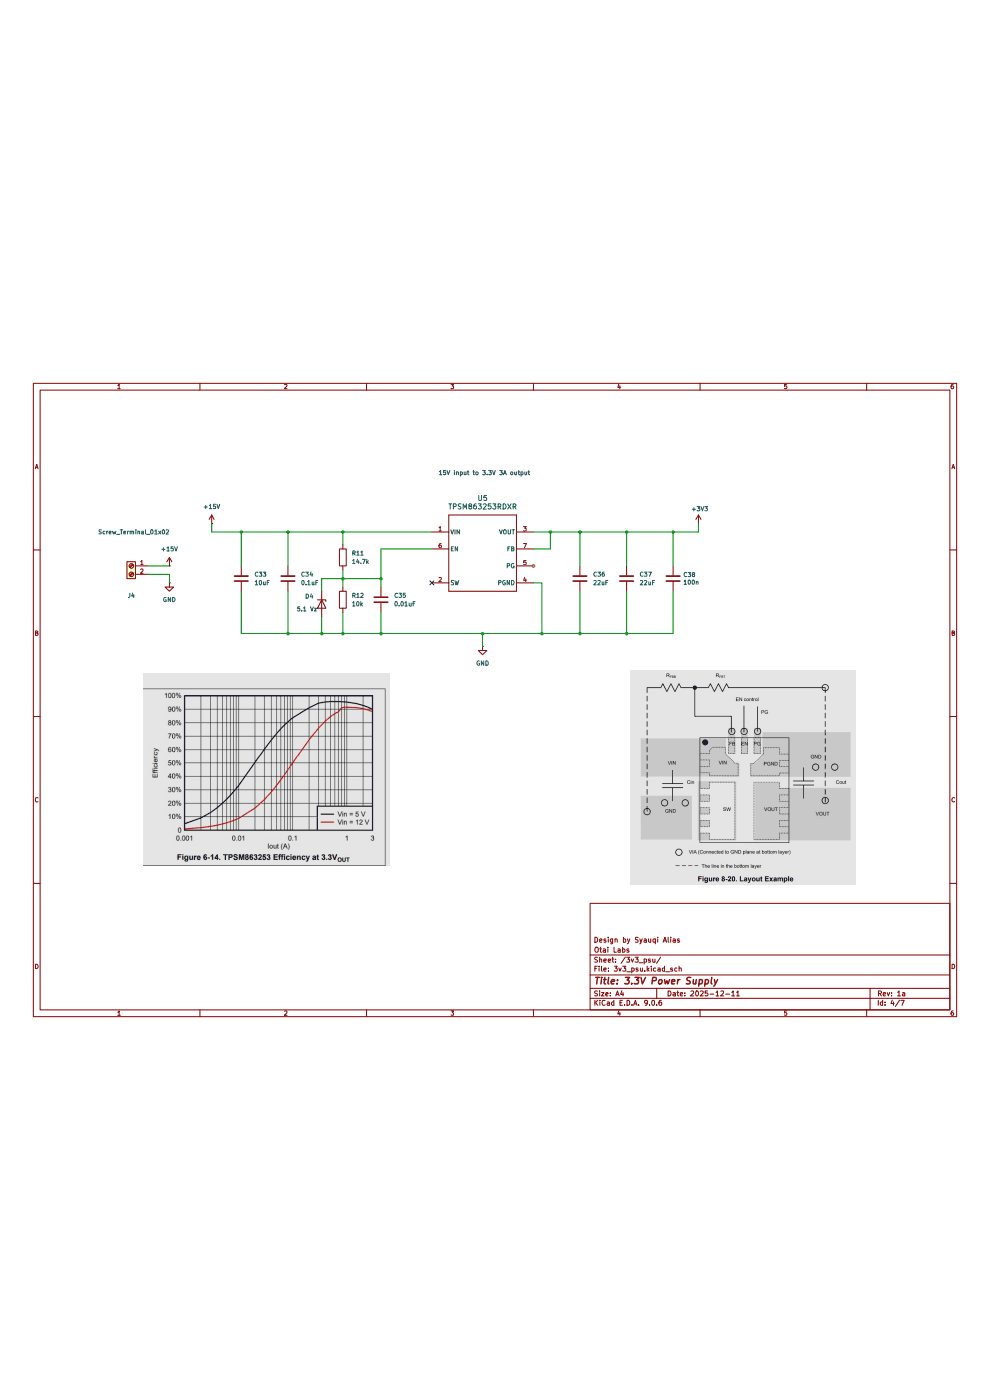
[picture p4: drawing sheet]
(kicad_sch
 (version 20250114)
 (generator "eeschema")
 (generator_version "9.0")
 (paper "A4")
 (title_block
  (title "3.3V Power Supply")
  (date "2025-12-11")
  (rev "1a")
  (company "Otai Labs")
  (comment 1 "Design by Syauqi Alias"))
 (lib_symbols
  (symbol "Connector:Screw_Terminal_01x02"
   (pin_names
    (offset 1.016) (hide yes)) (exclude_from_sim no) (in_bom yes) (on_board yes)
   (property "Reference" "J" (at 0 2.54 0) (effects (font (size 1.27 1.27))))
   (property "Value" "Screw_Terminal_01x02" (at 0 -5.08 0) (effects (font (size 1.27 1.27))))
   (property "Footprint" "" (at 0 0 0) (effects (font (size 1.27 1.27)) (hide yes)))
   (property "Datasheet" "~" (at 0 0 0) (effects (font (size 1.27 1.27)) (hide yes)))
   (property "Description" "Generic screw terminal, single row, 01x02, script generated (kicad-library-utils/schlib/autogen/connector/)" (at 0 0 0) (effects (font (size 1.27 1.27)) (hide yes)))
   (symbol "Screw_Terminal_01x02_1_1"
    (rectangle (start -1.27 1.27) (end 1.27 -3.81) (stroke (width 0.254) (type default)) (fill (type background)))
    (polyline (pts (xy -0.5334 0.3302) (xy 0.3302 -0.508)) (stroke (width 0.1524) (type default)) (fill (type none)))
    (polyline (pts (xy -0.5334 -2.2098) (xy 0.3302 -3.048)) (stroke (width 0.1524) (type default)) (fill (type none)))
    (polyline (pts (xy -0.3556 0.508) (xy 0.508 -0.3302)) (stroke (width 0.1524) (type default)) (fill (type none)))
    (polyline (pts (xy -0.3556 -2.032) (xy 0.508 -2.8702)) (stroke (width 0.1524) (type default)) (fill (type none)))
    (circle (center 0 0) (radius 0.635) (stroke (width 0.1524) (type default)) (fill (type none)))
    (circle (center 0 -2.54) (radius 0.635) (stroke (width 0.1524) (type default)) (fill (type none)))
    (pin passive line (at -5.08 0 0) (length 3.81) (name "Pin_1" (effects (font (size 1.27 1.27)))) (number "1" (effects (font (size 1.27 1.27)))))
    (pin passive line (at -5.08 -2.54 0) (length 3.81) (name "Pin_2" (effects (font (size 1.27 1.27)))) (number "2" (effects (font (size 1.27 1.27))))))
   (embedded_fonts no))
  (symbol "Device:C"
   (pin_numbers (hide yes))
   (pin_names
    (offset 0.254)) (exclude_from_sim no) (in_bom yes) (on_board yes)
   (property "Reference" "C" (at 0.635 2.54 0) (effects (font (size 1.27 1.27)) (justify left)))
   (property "Value" "C" (at 0.635 -2.54 0) (effects (font (size 1.27 1.27)) (justify left)))
   (property "Footprint" "" (at 0.9652 -3.81 0) (effects (font (size 1.27 1.27)) (hide yes)))
   (property "Datasheet" "~" (at 0 0 0) (effects (font (size 1.27 1.27)) (hide yes)))
   (property "Description" "Unpolarized capacitor" (at 0 0 0) (effects (font (size 1.27 1.27)) (hide yes)))
   (symbol "C_0_1"
    (polyline (pts (xy -2.032 0.762) (xy 2.032 0.762)) (stroke (width 0.508) (type default)) (fill (type none)))
    (polyline (pts (xy -2.032 -0.762) (xy 2.032 -0.762)) (stroke (width 0.508) (type default)) (fill (type none))))
   (symbol "C_1_1"
    (pin passive line (at 0 3.81 270) (length 2.794) (name "~" (effects (font (size 1.27 1.27)))) (number "1" (effects (font (size 1.27 1.27)))))
    (pin passive line (at 0 -3.81 90) (length 2.794) (name "~" (effects (font (size 1.27 1.27)))) (number "2" (effects (font (size 1.27 1.27))))))
   (embedded_fonts no))
  (symbol "Device:D_Zener"
   (pin_numbers (hide yes))
   (pin_names
    (offset 1.016) (hide yes)) (exclude_from_sim no) (in_bom yes) (on_board yes)
   (property "Reference" "D" (at 0 2.54 0) (effects (font (size 1.27 1.27))))
   (property "Value" "D_Zener" (at 0 -2.54 0) (effects (font (size 1.27 1.27))))
   (property "Footprint" "" (at 0 0 0) (effects (font (size 1.27 1.27)) (hide yes)))
   (property "Datasheet" "~" (at 0 0 0) (effects (font (size 1.27 1.27)) (hide yes)))
   (property "Description" "Zener diode" (at 0 0 0) (effects (font (size 1.27 1.27)) (hide yes)))
   (symbol "D_Zener_0_1"
    (polyline (pts (xy -1.27 -1.27) (xy -1.27 1.27) (xy -0.762 1.27)) (stroke (width 0.254) (type default)) (fill (type none)))
    (polyline (pts (xy 1.27 0) (xy -1.27 0)) (stroke (width 0) (type default)) (fill (type none)))
    (polyline (pts (xy 1.27 -1.27) (xy 1.27 1.27) (xy -1.27 0) (xy 1.27 -1.27)) (stroke (width 0.254) (type default)) (fill (type none))))
   (symbol "D_Zener_1_1"
    (pin passive line (at -3.81 0 0) (length 2.54) (name "K" (effects (font (size 1.27 1.27)))) (number "1" (effects (font (size 1.27 1.27)))))
    (pin passive line (at 3.81 0 180) (length 2.54) (name "A" (effects (font (size 1.27 1.27)))) (number "2" (effects (font (size 1.27 1.27))))))
   (embedded_fonts no))
  (symbol "Device:R"
   (pin_numbers (hide yes))
   (pin_names
    (offset 0)) (exclude_from_sim no) (in_bom yes) (on_board yes)
   (property "Reference" "R" (at 2.032 0 90) (effects (font (size 1.27 1.27))))
   (property "Value" "R" (at 0 0 90) (effects (font (size 1.27 1.27))))
   (property "Footprint" "" (at -1.778 0 90) (effects (font (size 1.27 1.27)) (hide yes)))
   (property "Datasheet" "~" (at 0 0 0) (effects (font (size 1.27 1.27)) (hide yes)))
   (property "Description" "Resistor" (at 0 0 0) (effects (font (size 1.27 1.27)) (hide yes)))
   (symbol "R_0_1"
    (rectangle (start -1.016 -2.54) (end 1.016 2.54) (stroke (width 0.254) (type default)) (fill (type none))))
   (symbol "R_1_1"
    (pin passive line (at 0 3.81 270) (length 1.27) (name "~" (effects (font (size 1.27 1.27)))) (number "1" (effects (font (size 1.27 1.27)))))
    (pin passive line (at 0 -3.81 90) (length 1.27) (name "~" (effects (font (size 1.27 1.27)))) (number "2" (effects (font (size 1.27 1.27))))))
   (embedded_fonts no))
  (symbol "TPSM863253:PTPSM863253RDXR"
   (pin_names
    (offset 0.254)) (exclude_from_sim no) (in_bom yes) (on_board yes)
   (property "Reference" "U" (at 0 2.54 0) (effects (font (size 1.524 1.524))))
   (property "Value" "PTPSM863253RDXR" (at 0 0 0) (effects (font (size 1.524 1.524))))
   (property "Footprint" "RDX0007A-MFG" (at 0 0 0) (effects (font (size 1.27 1.27)
    (italic yes)) (hide yes)))
   (property "Datasheet" "https://www.ti.com/lit/gpn/tpsm863253" (at 0 0 0) (effects (font (size 1.27 1.27)
    (italic yes)) (hide yes)))
   (property "Description" "" (at 0 0 0) (effects (font (size 1.27 1.27)) (hide yes)))
   (property "ki_locked" "" (at 0 0 0) (effects (font (size 1.27 1.27))))
   (symbol "PTPSM863253RDXR_0_1"
    (polyline (pts (xy 5.08 5.08) (xy 5.08 -17.78)) (stroke (width 0.2032) (type default)) (fill (type none)))
    (polyline (pts (xy 5.08 -17.78) (xy 25.4 -17.78)) (stroke (width 0.2032) (type default)) (fill (type none)))
    (polyline (pts (xy 25.4 5.08) (xy 5.08 5.08)) (stroke (width 0.2032) (type default)) (fill (type none)))
    (polyline (pts (xy 25.4 -17.78) (xy 25.4 5.08)) (stroke (width 0.2032) (type default)) (fill (type none)))
    (pin power_in line (at 0 0 0) (length 5.08) (name "VIN" (effects (font (size 1.27 1.27)))) (number "1" (effects (font (size 1.27 1.27)))))
    (pin input line (at 0 -5.08 0) (length 5.08) (name "EN" (effects (font (size 1.27 1.27)))) (number "6" (effects (font (size 1.27 1.27)))))
    (pin unspecified line (at 0 -15.24 0) (length 5.08) (name "SW" (effects (font (size 1.27 1.27)))) (number "2" (effects (font (size 1.27 1.27)))))
    (pin power_in line (at 30.48 0 180) (length 5.08) (hide yes) (name "VOUT" (effects (font (size 1.27 1.27)))) (number "14" (effects (font (size 1.27 1.27)))))
    (pin power_in line (at 30.48 0 180) (length 5.08) (hide yes) (name "VOUT" (effects (font (size 1.27 1.27)))) (number "15" (effects (font (size 1.27 1.27)))))
    (pin power_in line (at 30.48 0 180) (length 5.08) (hide yes) (name "VOUT" (effects (font (size 1.27 1.27)))) (number "16" (effects (font (size 1.27 1.27)))))
    (pin power_in line (at 30.48 0 180) (length 5.08) (hide yes) (name "VOUT" (effects (font (size 1.27 1.27)))) (number "17" (effects (font (size 1.27 1.27)))))
    (pin power_in line (at 30.48 0 180) (length 5.08) (hide yes) (name "VOUT" (effects (font (size 1.27 1.27)))) (number "18" (effects (font (size 1.27 1.27)))))
    (pin power_in line (at 30.48 0 180) (length 5.08) (hide yes) (name "VOUT" (effects (font (size 1.27 1.27)))) (number "19" (effects (font (size 1.27 1.27)))))
    (pin power_in line (at 30.48 0 180) (length 5.08) (name "VOUT" (effects (font (size 1.27 1.27)))) (number "3" (effects (font (size 1.27 1.27)))))
    (pin unspecified line (at 30.48 -5.08 180) (length 5.08) (name "FB" (effects (font (size 1.27 1.27)))) (number "7" (effects (font (size 1.27 1.27)))))
    (pin open_collector line (at 30.48 -10.16 180) (length 5.08) (name "PG" (effects (font (size 1.27 1.27)))) (number "5" (effects (font (size 1.27 1.27)))))
    (pin power_in line (at 30.48 -15.24 180) (length 5.08) (name "PGND" (effects (font (size 1.27 1.27)))) (number "4" (effects (font (size 1.27 1.27))))))
   (embedded_fonts no))
  (symbol "power:+15V"
   (power)
   (pin_numbers (hide yes))
   (pin_names
    (offset 0) (hide yes)) (exclude_from_sim no) (in_bom yes) (on_board yes)
   (property "Reference" "#PWR" (at 0 -3.81 0) (effects (font (size 1.27 1.27)) (hide yes)))
   (property "Value" "+15V" (at 0 3.556 0) (effects (font (size 1.27 1.27))))
   (property "Footprint" "" (at 0 0 0) (effects (font (size 1.27 1.27)) (hide yes)))
   (property "Datasheet" "" (at 0 0 0) (effects (font (size 1.27 1.27)) (hide yes)))
   (property "Description" "Power symbol creates a global label with name \"+15V\"" (at 0 0 0) (effects (font (size 1.27 1.27)) (hide yes)))
   (symbol "+15V_0_1"
    (polyline (pts (xy -0.762 1.27) (xy 0 2.54)) (stroke (width 0) (type default)) (fill (type none)))
    (polyline (pts (xy 0 2.54) (xy 0.762 1.27)) (stroke (width 0) (type default)) (fill (type none)))
    (polyline (pts (xy 0 0) (xy 0 2.54)) (stroke (width 0) (type default)) (fill (type none))))
   (symbol "+15V_1_1"
    (pin power_in line (at 0 0 90) (length 0) (name "~" (effects (font (size 1.27 1.27)))) (number "1" (effects (font (size 1.27 1.27))))))
   (embedded_fonts no))
  (symbol "power:+3V3"
   (power)
   (pin_names
    (offset 0)) (exclude_from_sim no) (in_bom yes) (on_board yes)
   (property "Reference" "#PWR" (at 0 -3.81 0) (effects (font (size 1.27 1.27)) (hide yes)))
   (property "Value" "+3V3" (at 0 3.556 0) (effects (font (size 1.27 1.27))))
   (property "Footprint" "" (at 0 0 0) (effects (font (size 1.27 1.27)) (hide yes)))
   (property "Datasheet" "" (at 0 0 0) (effects (font (size 1.27 1.27)) (hide yes)))
   (property "Description" "Power symbol creates a global label with name \"+3V3\"" (at 0 0 0) (effects (font (size 1.27 1.27)) (hide yes)))
   (symbol "+3V3_0_1"
    (polyline (pts (xy -0.762 1.27) (xy 0 2.54)) (stroke (width 0) (type default)) (fill (type none)))
    (polyline (pts (xy 0 2.54) (xy 0.762 1.27)) (stroke (width 0) (type default)) (fill (type none)))
    (polyline (pts (xy 0 0) (xy 0 2.54)) (stroke (width 0) (type default)) (fill (type none))))
   (symbol "+3V3_1_1"
    (pin power_in line (at 0 0 90) (length 0) (hide yes) (name "+3V3" (effects (font (size 1.27 1.27)))) (number "1" (effects (font (size 1.27 1.27))))))
   (embedded_fonts no))
  (symbol "power:GND"
   (power)
   (pin_numbers (hide yes))
   (pin_names
    (offset 0) (hide yes)) (exclude_from_sim no) (in_bom yes) (on_board yes)
   (property "Reference" "#PWR" (at 0 -6.35 0) (effects (font (size 1.27 1.27)) (hide yes)))
   (property "Value" "GND" (at 0 -3.81 0) (effects (font (size 1.27 1.27))))
   (property "Footprint" "" (at 0 0 0) (effects (font (size 1.27 1.27)) (hide yes)))
   (property "Datasheet" "" (at 0 0 0) (effects (font (size 1.27 1.27)) (hide yes)))
   (property "Description" "Power symbol creates a global label with name \"GND\" , ground" (at 0 0 0) (effects (font (size 1.27 1.27)) (hide yes)))
   (symbol "GND_0_1"
    (polyline (pts (xy 0 0) (xy 0 -1.27) (xy 1.27 -1.27) (xy 0 -2.54) (xy -1.27 -1.27) (xy 0 -1.27)) (stroke (width 0) (type default)) (fill (type none))))
   (symbol "GND_1_1"
    (pin power_in line (at 0 0 270) (length 0) (name "~" (effects (font (size 1.27 1.27)))) (number "1" (effects (font (size 1.27 1.27))))))
   (embedded_fonts no)))
 (text "15V input to 3.3V 3A output"
  (exclude_from_sim no)
  (at 145.288 37.084 0)
  (effects (font (size 1.27 1.27))))
 (junction
  (at 162.56 85.09)
  (diameter 0)
  (color 0 0 0 0))
 (junction
  (at 187.96 54.61)
  (diameter 0)
  (color 0 0 0 0))
 (junction
  (at 173.99 54.61)
  (diameter 0)
  (color 0 0 0 0))
 (junction
  (at 201.93 54.61)
  (diameter 0)
  (color 0 0 0 0))
 (junction
  (at 114.3 85.09)
  (diameter 0)
  (color 0 0 0 0))
 (junction
  (at 165.1 54.61)
  (diameter 0)
  (color 0 0 0 0))
 (junction
  (at 102.87 85.09)
  (diameter 0)
  (color 0 0 0 0))
 (junction
  (at 86.36 85.09)
  (diameter 0)
  (color 0 0 0 0))
 (junction
  (at 102.87 68.58)
  (diameter 0)
  (color 0 0 0 0))
 (junction
  (at 144.78 85.09)
  (diameter 0)
  (color 0 0 0 0))
 (junction
  (at 173.99 85.09)
  (diameter 0)
  (color 0 0 0 0))
 (junction
  (at 114.3 68.58)
  (diameter 0)
  (color 0 0 0 0))
 (junction
  (at 86.36 54.61)
  (diameter 0)
  (color 0 0 0 0))
 (junction
  (at 72.39 54.61)
  (diameter 0)
  (color 0 0 0 0))
 (junction
  (at 96.52 85.09)
  (diameter 0)
  (color 0 0 0 0))
 (junction
  (at 102.87 54.61)
  (diameter 0)
  (color 0 0 0 0))
 (junction
  (at 187.96 85.09)
  (diameter 0)
  (color 0 0 0 0))
 (no_connect
  (at 129.54 69.85))
 (wire
  (pts (xy 114.3 78.74) (xy 114.3 85.09))
  (stroke (width 0) (type default)))
 (wire
  (pts (xy 63.5 52.07) (xy 63.5 54.61))
  (stroke (width 0) (type default)))
 (wire
  (pts (xy 96.52 85.09) (xy 102.87 85.09))
  (stroke (width 0) (type default)))
 (wire
  (pts (xy 72.39 64.77) (xy 72.39 54.61))
  (stroke (width 0) (type default)))
 (wire
  (pts (xy 102.87 54.61) (xy 129.54 54.61))
  (stroke (width 0) (type default)))
 (wire
  (pts (xy 86.36 72.39) (xy 86.36 85.09))
  (stroke (width 0) (type default)))
 (wire
  (pts (xy 102.87 66.04) (xy 102.87 68.58))
  (stroke (width 0) (type default)))
 (wire
  (pts (xy 102.87 68.58) (xy 102.87 71.12))
  (stroke (width 0) (type default)))
 (wire
  (pts (xy 187.96 85.09) (xy 201.93 85.09))
  (stroke (width 0) (type default)))
 (wire
  (pts (xy 50.8 64.77) (xy 44.45 64.77))
  (stroke (width 0) (type default)))
 (wire
  (pts (xy 102.87 85.09) (xy 114.3 85.09))
  (stroke (width 0) (type default)))
 (wire
  (pts (xy 160.02 69.85) (xy 162.56 69.85))
  (stroke (width 0) (type default)))
 (wire
  (pts (xy 201.93 54.61) (xy 201.93 64.77))
  (stroke (width 0) (type default)))
 (wire
  (pts (xy 96.52 72.39) (xy 96.52 68.58))
  (stroke (width 0) (type default)))
 (wire
  (pts (xy 173.99 72.39) (xy 173.99 85.09))
  (stroke (width 0) (type default)))
 (wire
  (pts (xy 114.3 71.12) (xy 114.3 68.58))
  (stroke (width 0) (type default)))
 (wire
  (pts (xy 114.3 68.58) (xy 102.87 68.58))
  (stroke (width 0) (type default)))
 (wire
  (pts (xy 173.99 54.61) (xy 173.99 64.77))
  (stroke (width 0) (type default)))
 (wire
  (pts (xy 160.02 59.69) (xy 165.1 59.69))
  (stroke (width 0) (type default)))
 (wire
  (pts (xy 162.56 69.85) (xy 162.56 85.09))
  (stroke (width 0) (type default)))
 (wire
  (pts (xy 50.8 69.85) (xy 50.8 67.31))
  (stroke (width 0) (type default)))
 (wire
  (pts (xy 144.78 85.09) (xy 162.56 85.09))
  (stroke (width 0) (type default)))
 (wire
  (pts (xy 86.36 54.61) (xy 86.36 64.77))
  (stroke (width 0) (type default)))
 (wire
  (pts (xy 72.39 85.09) (xy 86.36 85.09))
  (stroke (width 0) (type default)))
 (wire
  (pts (xy 72.39 54.61) (xy 86.36 54.61))
  (stroke (width 0) (type default)))
 (wire
  (pts (xy 187.96 54.61) (xy 187.96 64.77))
  (stroke (width 0) (type default)))
 (wire
  (pts (xy 102.87 54.61) (xy 102.87 58.42))
  (stroke (width 0) (type default)))
 (wire
  (pts (xy 63.5 54.61) (xy 72.39 54.61))
  (stroke (width 0) (type default)))
 (wire
  (pts (xy 86.36 54.61) (xy 102.87 54.61))
  (stroke (width 0) (type default)))
 (wire
  (pts (xy 201.93 54.61) (xy 209.55 54.61))
  (stroke (width 0) (type default)))
 (wire
  (pts (xy 102.87 78.74) (xy 102.87 85.09))
  (stroke (width 0) (type default)))
 (wire
  (pts (xy 144.78 85.09) (xy 144.78 88.9))
  (stroke (width 0) (type default)))
 (wire
  (pts (xy 209.55 52.07) (xy 209.55 54.61))
  (stroke (width 0) (type default)))
 (wire
  (pts (xy 114.3 85.09) (xy 144.78 85.09))
  (stroke (width 0) (type default)))
 (wire
  (pts (xy 86.36 85.09) (xy 96.52 85.09))
  (stroke (width 0) (type default)))
 (wire
  (pts (xy 72.39 72.39) (xy 72.39 85.09))
  (stroke (width 0) (type default)))
 (wire
  (pts (xy 201.93 85.09) (xy 201.93 72.39))
  (stroke (width 0) (type default)))
 (wire
  (pts (xy 165.1 59.69) (xy 165.1 54.61))
  (stroke (width 0) (type default)))
 (wire
  (pts (xy 50.8 67.31) (xy 44.45 67.31))
  (stroke (width 0) (type default)))
 (wire
  (pts (xy 165.1 54.61) (xy 173.99 54.61))
  (stroke (width 0) (type default)))
 (wire
  (pts (xy 96.52 68.58) (xy 102.87 68.58))
  (stroke (width 0) (type default)))
 (wire
  (pts (xy 96.52 80.01) (xy 96.52 85.09))
  (stroke (width 0) (type default)))
 (wire
  (pts (xy 114.3 68.58) (xy 114.3 59.69))
  (stroke (width 0) (type default)))
 (wire
  (pts (xy 114.3 59.69) (xy 129.54 59.69))
  (stroke (width 0) (type default)))
 (wire
  (pts (xy 160.02 54.61) (xy 165.1 54.61))
  (stroke (width 0) (type default)))
 (wire
  (pts (xy 173.99 85.09) (xy 187.96 85.09))
  (stroke (width 0) (type default)))
 (wire
  (pts (xy 187.96 72.39) (xy 187.96 85.09))
  (stroke (width 0) (type default)))
 (wire
  (pts (xy 187.96 54.61) (xy 201.93 54.61))
  (stroke (width 0) (type default)))
 (wire
  (pts (xy 173.99 54.61) (xy 187.96 54.61))
  (stroke (width 0) (type default)))
 (wire
  (pts (xy 162.56 85.09) (xy 173.99 85.09))
  (stroke (width 0) (type default)))
 (image
  (at 222.885 128.27)
  (data))
 (image
  (at 80.01 125.73)
  (scale 1.65831)
  (data))
 (symbol
  (lib_id "power:+15V")
  (at 63.5 52.07 0)
  (unit 1)
  (exclude_from_sim no)
  (in_bom yes)
  (on_board yes)
  (dnp no)
  (fields_autoplaced yes)
  (property "Reference" "#PWR040" (at 63.5 55.88 0) (effects (font (size 1.27 1.27)) (hide yes)))
  (property "Value" "+15V" (at 63.5 46.99 0) (effects (font (size 1.27 1.27))))
  (property "Footprint" "" (at 63.5 52.07 0) (effects (font (size 1.27 1.27)) (hide yes)))
  (property "Datasheet" "" (at 63.5 52.07 0) (effects (font (size 1.27 1.27)) (hide yes)))
  (property "Description" "Power symbol creates a global label with name \"+15V\"" (at 63.5 52.07 0) (effects (font (size 1.27 1.27)) (hide yes)))
  (pin "1")
  (instances (project "3v3_psu" (path "" (reference "#PWR?") (unit 1))) (project "pico_peltier" (path "" (reference "#PWR040") (unit 1)))))
 (symbol
  (lib_id "power:+15V")
  (at 50.8 64.77 0)
  (unit 1)
  (exclude_from_sim no)
  (in_bom yes)
  (on_board yes)
  (dnp no)
  (fields_autoplaced yes)
  (property "Reference" "#PWR056" (at 50.8 68.58 0) (effects (font (size 1.27 1.27)) (hide yes)))
  (property "Value" "+15V" (at 50.8 59.69 0) (effects (font (size 1.27 1.27))))
  (property "Footprint" "" (at 50.8 64.77 0) (effects (font (size 1.27 1.27)) (hide yes)))
  (property "Datasheet" "" (at 50.8 64.77 0) (effects (font (size 1.27 1.27)) (hide yes)))
  (property "Description" "Power symbol creates a global label with name \"+15V\"" (at 50.8 64.77 0) (effects (font (size 1.27 1.27)) (hide yes)))
  (pin "1")
  (instances (project "3v3_psu" (path "" (reference "#PWR?") (unit 1))) (project "pico_peltier" (path "" (reference "#PWR056") (unit 1)))))
 (symbol
  (lib_id "Device:R")
  (at 102.87 74.93 0)
  (unit 1)
  (exclude_from_sim no)
  (in_bom yes)
  (on_board yes)
  (dnp no)
  (fields_autoplaced yes)
  (property "Reference" "R12" (at 105.41 73.6599 0) (effects (font (size 1.27 1.27)) (justify left)))
  (property "Value" "10k" (at 105.41 76.1999 0) (effects (font (size 1.27 1.27)) (justify left)))
  (property "Footprint" "Resistor_SMD:R_0603_1608Metric_Pad0.98x0.95mm_HandSolder" (at 101.092 74.93 90) (effects (font (size 1.27 1.27)) (hide yes)))
  (property "Datasheet" "~" (at 102.87 74.93 0) (effects (font (size 1.27 1.27)) (hide yes)))
  (property "Description" "Resistor" (at 102.87 74.93 0) (effects (font (size 1.27 1.27)) (hide yes)))
  (property "mouser" "71-CRCW060310K0FKEE " (at 102.87 74.93 0) (effects (font (size 1.27 1.27)) (hide yes)))
  (property "LCSC" "" (at 102.87 74.93 0) (effects (font (size 1.27 1.27)) (hide yes)))
  (pin "2")
  (pin "1")
  (instances (project "3v3_psu" (path "" (reference "R?") (unit 1))) (project "pico_peltier" (path "" (reference "R12") (unit 1)))))
 (symbol
  (lib_id "Device:C")
  (at 86.36 68.58 0)
  (unit 1)
  (exclude_from_sim no)
  (in_bom yes)
  (on_board yes)
  (dnp no)
  (fields_autoplaced yes)
  (property "Reference" "C34" (at 90.17 67.3099 0) (effects (font (size 1.27 1.27)) (justify left)))
  (property "Value" "0.1uF" (at 90.17 69.8499 0) (effects (font (size 1.27 1.27)) (justify left)))
  (property "Footprint" "Capacitor_SMD:C_0805_2012Metric_Pad1.18x1.45mm_HandSolder" (at 87.3252 72.39 0) (effects (font (size 1.27 1.27)) (hide yes)))
  (property "Datasheet" "~" (at 86.36 68.58 0) (effects (font (size 1.27 1.27)) (hide yes)))
  (property "Description" "Unpolarized capacitor" (at 86.36 68.58 0) (effects (font (size 1.27 1.27)) (hide yes)))
  (property "mouser" "581-08053D104KAT2A" (at 86.36 68.58 0) (effects (font (size 1.27 1.27)) (hide yes)))
  (property "LCSC" "" (at 86.36 68.58 0) (effects (font (size 1.27 1.27)) (hide yes)))
  (pin "2")
  (pin "1")
  (instances (project "3v3_psu" (path "" (reference "C?") (unit 1))) (project "pico_peltier" (path "" (reference "C34") (unit 1)))))
 (symbol
  (lib_id "Device:R")
  (at 102.87 62.23 0)
  (unit 1)
  (exclude_from_sim no)
  (in_bom yes)
  (on_board yes)
  (dnp no)
  (fields_autoplaced yes)
  (property "Reference" "R11" (at 105.41 60.9599 0) (effects (font (size 1.27 1.27)) (justify left)))
  (property "Value" "14.7k" (at 105.41 63.4999 0) (effects (font (size 1.27 1.27)) (justify left)))
  (property "Footprint" "Resistor_SMD:R_0603_1608Metric_Pad0.98x0.95mm_HandSolder" (at 101.092 62.23 90) (effects (font (size 1.27 1.27)) (hide yes)))
  (property "Datasheet" "~" (at 102.87 62.23 0) (effects (font (size 1.27 1.27)) (hide yes)))
  (property "Description" "Resistor" (at 102.87 62.23 0) (effects (font (size 1.27 1.27)) (hide yes)))
  (property "mouser" "603-RC0603FR-1014K7L " (at 102.87 62.23 0) (effects (font (size 1.27 1.27)) (hide yes)))
  (property "LCSC" "" (at 102.87 62.23 0) (effects (font (size 1.27 1.27)) (hide yes)))
  (pin "2")
  (pin "1")
  (instances (project "3v3_psu" (path "" (reference "R?") (unit 1))) (project "" (path "" (reference "R11") (unit 1)))))
 (symbol
  (lib_id "power:GND")
  (at 144.78 88.9 0)
  (unit 1)
  (exclude_from_sim no)
  (in_bom yes)
  (on_board yes)
  (dnp no)
  (fields_autoplaced yes)
  (property "Reference" "#PWR041" (at 144.78 95.25 0) (effects (font (size 1.27 1.27)) (hide yes)))
  (property "Value" "GND" (at 144.78 93.98 0) (effects (font (size 1.27 1.27))))
  (property "Footprint" "" (at 144.78 88.9 0) (effects (font (size 1.27 1.27)) (hide yes)))
  (property "Datasheet" "" (at 144.78 88.9 0) (effects (font (size 1.27 1.27)) (hide yes)))
  (property "Description" "Power symbol creates a global label with name \"GND\" , ground" (at 144.78 88.9 0) (effects (font (size 1.27 1.27)) (hide yes)))
  (pin "1")
  (instances (project "3v3_psu" (path "" (reference "#PWR?") (unit 1))) (project "" (path "" (reference "#PWR041") (unit 1)))))
 (symbol
  (lib_id "power:GND")
  (at 50.8 69.85 0)
  (unit 1)
  (exclude_from_sim no)
  (in_bom yes)
  (on_board yes)
  (dnp no)
  (fields_autoplaced yes)
  (property "Reference" "#PWR057" (at 50.8 76.2 0) (effects (font (size 1.27 1.27)) (hide yes)))
  (property "Value" "GND" (at 50.8 74.93 0) (effects (font (size 1.27 1.27))))
  (property "Footprint" "" (at 50.8 69.85 0) (effects (font (size 1.27 1.27)) (hide yes)))
  (property "Datasheet" "" (at 50.8 69.85 0) (effects (font (size 1.27 1.27)) (hide yes)))
  (property "Description" "Power symbol creates a global label with name \"GND\" , ground" (at 50.8 69.85 0) (effects (font (size 1.27 1.27)) (hide yes)))
  (pin "1")
  (instances (project "3v3_psu" (path "" (reference "#PWR?") (unit 1))) (project "pico_peltier" (path "" (reference "#PWR057") (unit 1)))))
 (symbol
  (lib_id "TPSM863253:PTPSM863253RDXR")
  (at 129.54 54.61 0)
  (unit 1)
  (exclude_from_sim no)
  (in_bom yes)
  (on_board yes)
  (dnp no)
  (fields_autoplaced yes)
  (property "Reference" "U5" (at 144.78 44.45 0) (effects (font (size 1.524 1.524))))
  (property "Value" "TPSM863253RDXR" (at 144.78 46.99 0) (effects (font (size 1.524 1.524))))
  (property "Footprint" "TPSM863253RDXR:VREG_TPSM863253RDXR" (at 129.54 54.61 0) (effects (font (size 1.27 1.27)
    (italic yes)) (hide yes)))
  (property "Datasheet" "https://www.ti.com/lit/gpn/tpsm863253" (at 129.54 54.61 0) (effects (font (size 1.27 1.27)
    (italic yes)) (hide yes)))
  (property "Description" "" (at 129.54 54.61 0) (effects (font (size 1.27 1.27)) (hide yes)))
  (property "LCSC" "" (at 129.54 54.61 0) (effects (font (size 1.27 1.27)) (hide yes)))
  (property "mouser" "595-TPSM863253RDXR " (at 123.19 48.26 0) (effects (font (size 1.27 1.27)) (hide yes)))
  (pin "4")
  (pin "2")
  (pin "6")
  (pin "7")
  (pin "1")
  (pin "15")
  (pin "5")
  (pin "16")
  (pin "18")
  (pin "3")
  (pin "14")
  (pin "17")
  (pin "19")
  (instances (project "3v3_psu" (path "" (reference "U?") (unit 1))) (project "" (path "" (reference "U5") (unit 1)))))
 (symbol
  (lib_id "Device:C")
  (at 187.96 68.58 0)
  (unit 1)
  (exclude_from_sim no)
  (in_bom yes)
  (on_board yes)
  (dnp no)
  (fields_autoplaced yes)
  (property "Reference" "C37" (at 191.77 67.3099 0) (effects (font (size 1.27 1.27)) (justify left)))
  (property "Value" "22uF" (at 191.77 69.8499 0) (effects (font (size 1.27 1.27)) (justify left)))
  (property "Footprint" "Capacitor_SMD:C_0603_1608Metric_Pad1.08x0.95mm_HandSolder" (at 188.9252 72.39 0) (effects (font (size 1.27 1.27)) (hide yes)))
  (property "Datasheet" "~" (at 187.96 68.58 0) (effects (font (size 1.27 1.27)) (hide yes)))
  (property "Description" "Unpolarized capacitor" (at 187.96 68.58 0) (effects (font (size 1.27 1.27)) (hide yes)))
  (property "mouser" "581-KAM15CT70J226KT " (at 187.96 68.58 0) (effects (font (size 1.27 1.27)) (hide yes)))
  (property "LCSC" "" (at 187.96 68.58 0) (effects (font (size 1.27 1.27)) (hide yes)))
  (pin "2")
  (pin "1")
  (instances (project "3v3_psu" (path "" (reference "C?") (unit 1))) (project "pico_peltier" (path "" (reference "C37") (unit 1)))))
 (symbol
  (lib_id "Device:C")
  (at 72.39 68.58 0)
  (unit 1)
  (exclude_from_sim no)
  (in_bom yes)
  (on_board yes)
  (dnp no)
  (fields_autoplaced yes)
  (property "Reference" "C33" (at 76.2 67.3099 0) (effects (font (size 1.27 1.27)) (justify left)))
  (property "Value" "10uF" (at 76.2 69.8499 0) (effects (font (size 1.27 1.27)) (justify left)))
  (property "Footprint" "Capacitor_SMD:C_0805_2012Metric_Pad1.18x1.45mm_HandSolder" (at 73.3552 72.39 0) (effects (font (size 1.27 1.27)) (hide yes)))
  (property "Datasheet" "~" (at 72.39 68.58 0) (effects (font (size 1.27 1.27)) (hide yes)))
  (property "Description" "Unpolarized capacitor" (at 72.39 68.58 0) (effects (font (size 1.27 1.27)) (hide yes)))
  (property "Mouser" "" (at 72.39 68.58 0) (effects (font (size 1.27 1.27)) (hide yes)))
  (property "LCSC" "" (at 72.39 68.58 0) (effects (font (size 1.27 1.27)) (hide yes)))
  (property "mouser" "187-CL21A106KAYNNNE " (at 72.39 68.58 0) (effects (font (size 1.27 1.27)) (hide yes)))
  (pin "2")
  (pin "1")
  (instances (project "3v3_psu" (path "" (reference "C?") (unit 1))) (project "" (path "" (reference "C33") (unit 1)))))
 (symbol
  (lib_id "Device:C")
  (at 173.99 68.58 0)
  (unit 1)
  (exclude_from_sim no)
  (in_bom yes)
  (on_board yes)
  (dnp no)
  (fields_autoplaced yes)
  (property "Reference" "C36" (at 177.8 67.3099 0) (effects (font (size 1.27 1.27)) (justify left)))
  (property "Value" "22uF" (at 177.8 69.8499 0) (effects (font (size 1.27 1.27)) (justify left)))
  (property "Footprint" "Capacitor_SMD:C_0603_1608Metric_Pad1.08x0.95mm_HandSolder" (at 174.9552 72.39 0) (effects (font (size 1.27 1.27)) (hide yes)))
  (property "Datasheet" "~" (at 173.99 68.58 0) (effects (font (size 1.27 1.27)) (hide yes)))
  (property "Description" "Unpolarized capacitor" (at 173.99 68.58 0) (effects (font (size 1.27 1.27)) (hide yes)))
  (property "mouser" "581-KAM15CT70J226KT " (at 173.99 68.58 0) (effects (font (size 1.27 1.27)) (hide yes)))
  (property "LCSC" "" (at 173.99 68.58 0) (effects (font (size 1.27 1.27)) (hide yes)))
  (pin "2")
  (pin "1")
  (instances (project "3v3_psu" (path "" (reference "C?") (unit 1))) (project "" (path "" (reference "C36") (unit 1)))))
 (symbol
  (lib_id "power:+3V3")
  (at 209.55 52.07 0)
  (unit 1)
  (exclude_from_sim no)
  (in_bom yes)
  (on_board yes)
  (dnp no)
  (property "Reference" "#PWR042" (at 209.55 55.88 0) (effects (font (size 1.27 1.27)) (hide yes)))
  (property "Value" "+3V3" (at 209.931 47.6758 0) (effects (font (size 1.27 1.27))))
  (property "Footprint" "" (at 209.55 52.07 0) (effects (font (size 1.27 1.27)) (hide yes)))
  (property "Datasheet" "" (at 209.55 52.07 0) (effects (font (size 1.27 1.27)) (hide yes)))
  (property "Description" "" (at 209.55 52.07 0) (effects (font (size 1.27 1.27))))
  (pin "1")
  (instances (project "3v3_psu" (path "" (reference "#PWR?") (unit 1))) (project "pico_peltier" (path "" (reference "#PWR042") (unit 1)))))
 (symbol
  (lib_id "Device:C")
  (at 201.93 68.58 0)
  (unit 1)
  (exclude_from_sim no)
  (in_bom yes)
  (on_board yes)
  (dnp no)
  (property "Reference" "C38" (at 204.851 67.4116 0) (effects (font (size 1.27 1.27)) (justify left)))
  (property "Value" "100n" (at 204.851 69.723 0) (effects (font (size 1.27 1.27)) (justify left)))
  (property "Footprint" "Capacitor_SMD:C_0603_1608Metric_Pad1.08x0.95mm_HandSolder" (at 202.8952 72.39 0) (effects (font (size 1.27 1.27)) (hide yes)))
  (property "Datasheet" "~" (at 201.93 68.58 0) (effects (font (size 1.27 1.27)) (hide yes)))
  (property "Description" "" (at 201.93 68.58 0) (effects (font (size 1.27 1.27))))
  (property "mouser" "581-KGM15AR70J104KM" (at 201.93 68.58 0) (effects (font (size 1.27 1.27)) (hide yes)))
  (property "LCSC" "" (at 201.93 68.58 0) (effects (font (size 1.27 1.27)) (hide yes)))
  (pin "1")
  (pin "2")
  (instances (project "3v3_psu" (path "" (reference "C?") (unit 1))) (project "pico_peltier" (path "" (reference "C38") (unit 1)))))
 (symbol
  (lib_id "Device:D_Zener")
  (at 96.52 76.2 270)
  (unit 1)
  (exclude_from_sim no)
  (in_bom yes)
  (on_board yes)
  (dnp no)
  (property "Reference" "D4" (at 91.44 73.914 90) (effects (font (size 1.27 1.27)) (justify left)))
  (property "Value" "5.1 Vz" (at 88.9 77.724 90) (effects (font (size 1.27 1.27)) (justify left)))
  (property "Footprint" "Diode_SMD:D_SOD-123" (at 96.52 76.2 0) (effects (font (size 1.27 1.27)) (hide yes)))
  (property "Datasheet" "~" (at 96.52 76.2 0) (effects (font (size 1.27 1.27)) (hide yes)))
  (property "Description" "Zener diode" (at 96.52 76.2 0) (effects (font (size 1.27 1.27)) (hide yes)))
  (property "mouser" "621-MMSZ5231B-F" (at 96.52 76.2 0) (effects (font (size 1.27 1.27)) (hide yes)))
  (pin "2")
  (pin "1")
  (instances (project "" (path "" (reference "D4") (unit 1)))))
 (symbol
  (lib_id "Connector:Screw_Terminal_01x02")
  (at 39.37 64.77 0)
  (mirror y)
  (unit 1)
  (exclude_from_sim no)
  (in_bom yes)
  (on_board yes)
  (dnp no)
  (property "Reference" "J4" (at 39.37 73.66 0) (effects (font (size 1.27 1.27))))
  (property "Value" "Screw_Terminal_01x02" (at 40.132 54.61 0) (effects (font (size 1.27 1.27))))
  (property "Footprint" "TerminalBlock_Altech:Altech_AK100_1x02_P5.00mm" (at 39.37 64.77 0) (effects (font (size 1.27 1.27)) (hide yes)))
  (property "Datasheet" "~" (at 39.37 64.77 0) (effects (font (size 1.27 1.27)) (hide yes)))
  (property "Description" "Generic screw terminal, single row, 01x02, script generated (kicad-library-utils/schlib/autogen/connector/)" (at 39.37 64.77 0) (effects (font (size 1.27 1.27)) (hide yes)))
  (property "Mouser" "" (at 39.37 64.77 0) (effects (font (size 1.27 1.27)) (hide yes)))
  (property "LCSC" "" (at 39.37 64.77 0) (effects (font (size 1.27 1.27)) (hide yes)))
  (property "mouser" "845-30.002 " (at 39.37 64.77 0) (effects (font (size 1.27 1.27)) (hide yes)))
  (pin "1")
  (pin "2")
  (instances (project "3v3_psu" (path "" (reference "J?") (unit 1))) (project "pico_peltier" (path "" (reference "J4") (unit 1)))))
 (symbol
  (lib_id "Device:C")
  (at 114.3 74.93 0)
  (unit 1)
  (exclude_from_sim no)
  (in_bom yes)
  (on_board yes)
  (dnp no)
  (fields_autoplaced yes)
  (property "Reference" "C35" (at 118.11 73.6599 0) (effects (font (size 1.27 1.27)) (justify left)))
  (property "Value" "0.01uF" (at 118.11 76.1999 0) (effects (font (size 1.27 1.27)) (justify left)))
  (property "Footprint" "Capacitor_SMD:C_0805_2012Metric_Pad1.18x1.45mm_HandSolder" (at 115.2652 78.74 0) (effects (font (size 1.27 1.27)) (hide yes)))
  (property "Datasheet" "~" (at 114.3 74.93 0) (effects (font (size 1.27 1.27)) (hide yes)))
  (property "Description" "Unpolarized capacitor" (at 114.3 74.93 0) (effects (font (size 1.27 1.27)) (hide yes)))
  (property "mouser" "KGM21NR71E103KT" (at 114.3 74.93 0) (effects (font (size 1.27 1.27)) (hide yes)))
  (property "LCSC" "" (at 114.3 74.93 0) (effects (font (size 1.27 1.27)) (hide yes)))
  (pin "2")
  (pin "1")
  (instances (project "3v3_psu" (path "" (reference "C?") (unit 1))) (project "pico_peltier" (path "" (reference "C35") (unit 1)))))
 (sheet_instances
  (path ""
   (page "1")))
 (embedded_fonts no))
